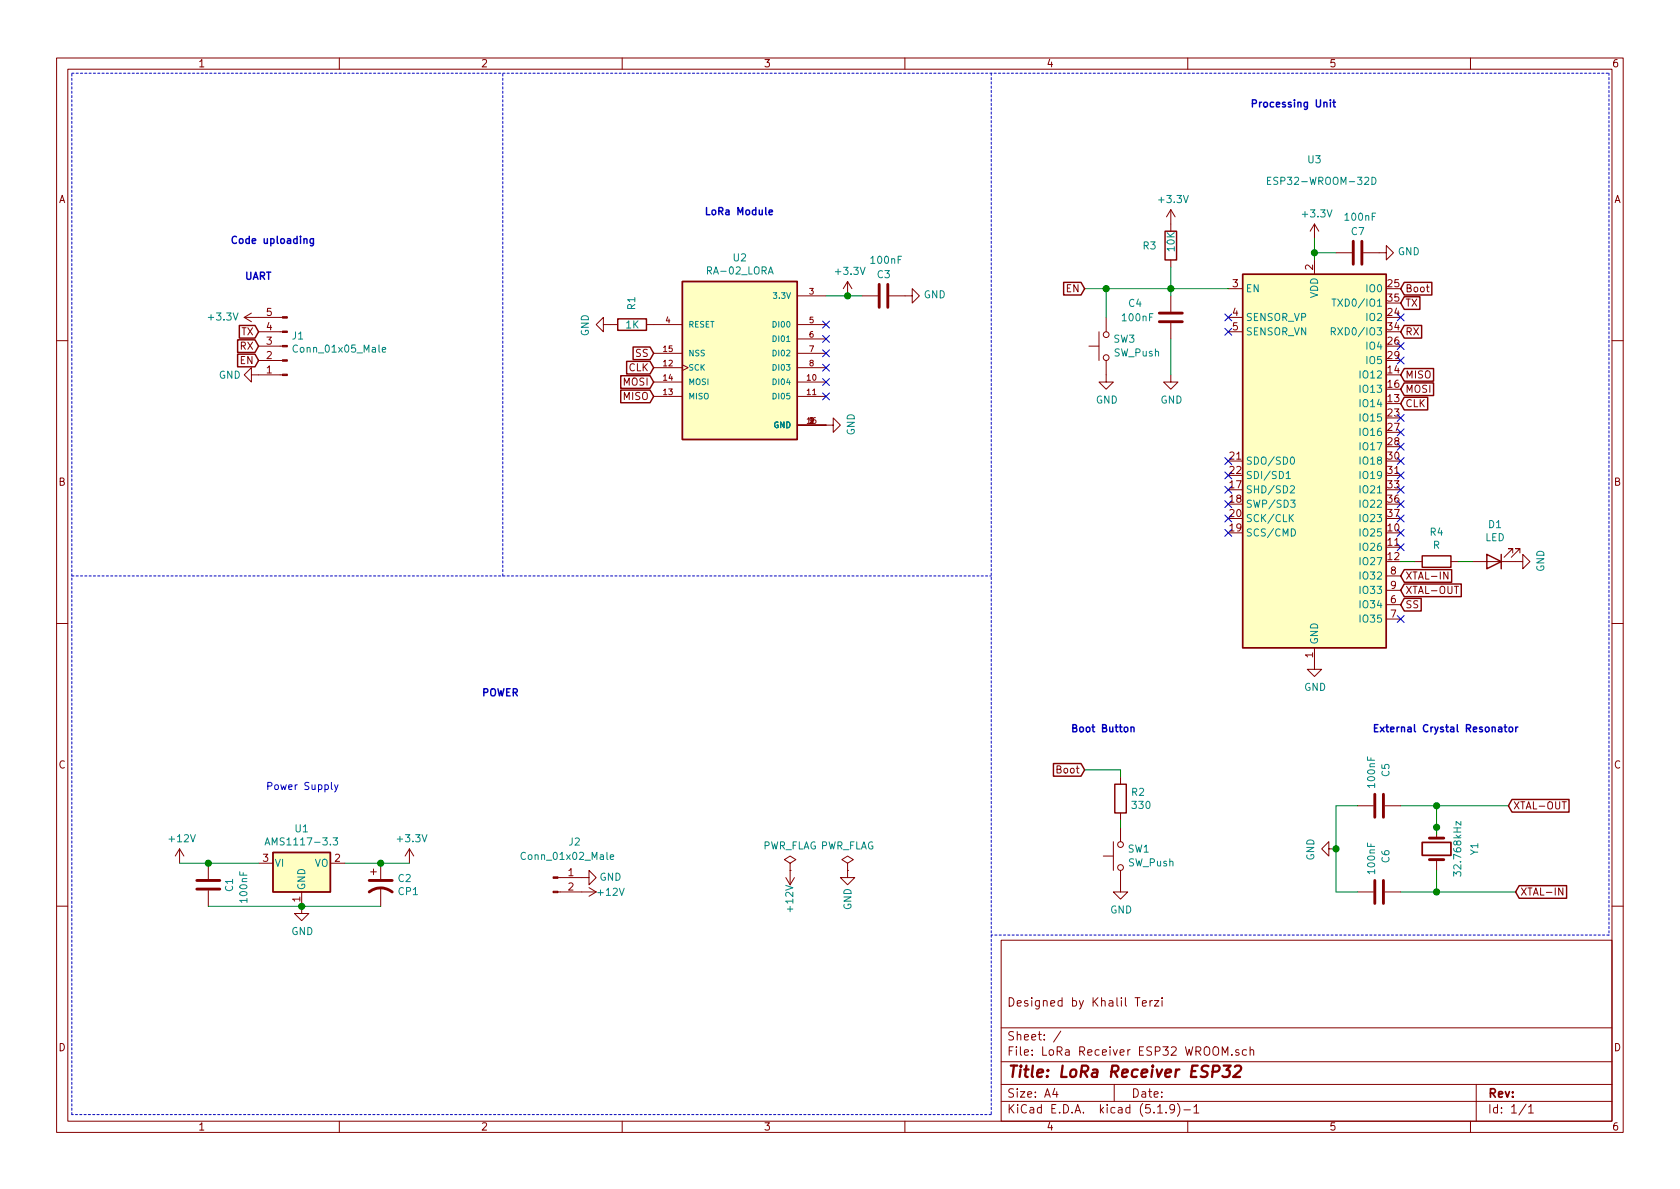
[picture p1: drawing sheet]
EESchema Schematic File Version 4
EELAYER 30 0
EELAYER END
$Descr A4 11693 8268
encoding utf-8
Sheet 1 1
Title "LoRa Receiver ESP32"
Date ""
Rev ""
Comp ""
Comment1 "Designed by Khalil Terzi"
Comment2 ""
Comment3 ""
Comment4 ""
$EndDescr
Text GLabel 9750 2600 2    50   Input ~ 0
MISO
Text GLabel 9750 2700 2    50   Input ~ 0
MOSI
Text GLabel 9750 2800 2    50   Input ~ 0
CLK
Text GLabel 9750 4200 2    50   Input ~ 0
SS
$Comp
L power:GND #PWR020
U 1 1
P 9150 4600
F 0 "#PWR020" H 9150 4350 50  0001 C CNN
F 1 "GND" H 9155 4427 50  0000 C CNN
F 2 "" H 9150 4600 50  0001 C CNN
F 3 "" H 9150 4600 50  0001 C CNN
	1    9150 4600
	1    0    0    -1  
$EndComp
$Comp
L power:+3.3V #PWR019
U 1 1
P 9150 1650
F 0 "#PWR019" H 9150 1500 50  0001 C CNN
F 1 "+3.3V" H 9165 1823 50  0000 C CNN
F 2 "" H 9150 1650 50  0001 C CNN
F 3 "" H 9150 1650 50  0001 C CNN
	1    9150 1650
	1    0    0    -1  
$EndComp
$Comp
L Device:C C4
U 1 1
P 8150 2200
F 0 "C4" H 7850 2300 50  0000 L CNN
F 1 "100nF" H 7800 2200 50  0000 L CNN
F 2 "Capacitor_SMD:C_0402_1005Metric" H 8188 2050 50  0001 C CNN
F 3 "~" H 8150 2200 50  0001 C CNN
	1    8150 2200
	1    0    0    -1  
$EndComp
$Comp
L Device:R R3
U 1 1
P 8150 1700
F 0 "R3" H 7950 1700 50  0000 L CNN
F 1 "10K" V 8150 1650 50  0000 L CNN
F 2 "Resistor_SMD:R_0402_1005Metric" V 8080 1700 50  0001 C CNN
F 3 "~" H 8150 1700 50  0001 C CNN
	1    8150 1700
	1    0    0    -1  
$EndComp
Wire Wire Line
	8150 1850 8150 2000
Connection ~ 8150 2000
Wire Wire Line
	8150 2000 8150 2050
Text GLabel 7550 2000 0    50   Input ~ 0
EN
Wire Wire Line
	8150 2000 8550 2000
$Comp
L power:GND #PWR017
U 1 1
P 8150 2600
F 0 "#PWR017" H 8150 2350 50  0001 C CNN
F 1 "GND" H 8155 2427 50  0000 C CNN
F 2 "" H 8150 2600 50  0001 C CNN
F 3 "" H 8150 2600 50  0001 C CNN
	1    8150 2600
	1    0    0    -1  
$EndComp
Text GLabel 9750 2100 2    50   Input ~ 0
TX
Text GLabel 9750 2300 2    50   Input ~ 0
RX
$Comp
L power:+3.3V #PWR016
U 1 1
P 8150 1550
F 0 "#PWR016" H 8150 1400 50  0001 C CNN
F 1 "+3.3V" H 8165 1723 50  0000 C CNN
F 2 "" H 8150 1550 50  0001 C CNN
F 3 "" H 8150 1550 50  0001 C CNN
	1    8150 1550
	1    0    0    -1  
$EndComp
Wire Wire Line
	9150 1650 9150 1750
$Comp
L Device:C C7
U 1 1
P 9450 1750
F 0 "C7" V 9300 1700 50  0000 L CNN
F 1 "100nF" V 9200 1650 50  0000 L CNN
F 2 "Capacitor_SMD:C_0402_1005Metric" H 9488 1600 50  0001 C CNN
F 3 "~" H 9450 1750 50  0001 C CNN
	1    9450 1750
	0    1    1    0   
$EndComp
$Comp
L power:GND #PWR021
U 1 1
P 9600 1750
F 0 "#PWR021" H 9600 1500 50  0001 C CNN
F 1 "GND" V 9605 1622 50  0000 R CNN
F 2 "" H 9600 1750 50  0001 C CNN
F 3 "" H 9600 1750 50  0001 C CNN
	1    9600 1750
	0    -1   -1   0   
$EndComp
Wire Wire Line
	9300 1750 9150 1750
Connection ~ 9150 1750
Wire Wire Line
	9150 1750 9150 1800
$Comp
L Device:R R4
U 1 1
P 10000 3900
F 0 "R4" V 9793 3900 50  0000 C CNN
F 1 "R" V 9884 3900 50  0000 C CNN
F 2 "Resistor_SMD:R_0402_1005Metric" V 9930 3900 50  0001 C CNN
F 3 "~" H 10000 3900 50  0001 C CNN
	1    10000 3900
	0    1    1    0   
$EndComp
$Comp
L Device:LED D1
U 1 1
P 10400 3900
F 0 "D1" H 10393 3645 50  0000 C CNN
F 1 "LED" H 10393 3736 50  0000 C CNN
F 2 "LED_SMD:LED_0402_1005Metric" H 10400 3900 50  0001 C CNN
F 3 "~" H 10400 3900 50  0001 C CNN
	1    10400 3900
	-1   0    0    1   
$EndComp
Wire Wire Line
	10250 3900 10150 3900
Wire Wire Line
	9850 3900 9750 3900
Wire Notes Line
	11200 500  11200 6500
Wire Notes Line
	11200 6500 6900 6500
Wire Notes Line
	6900 7750 500  7750
Wire Notes Line
	500  7750 500  500 
Text Notes 8700 750  0    50   ~ 10
Processing Unit\n
Text Notes 9550 5100 0    50   ~ 10
External Crystal Resonator
$Comp
L Device:Crystal Y1
U 1 1
P 10000 5900
F 0 "Y1" H 10000 6168 50  0000 C CNN
F 1 "32.768kHz" H 10000 6050 50  0000 C CNN
F 2 "Crystal:Crystal_SMD_3215-2Pin_3.2x1.5mm" H 10000 5900 50  0001 C CNN
F 3 "~" H 10000 5900 50  0001 C CNN
	1    10000 5900
	0    1    1    0   
$EndComp
Text GLabel 10500 5600 2    50   Input ~ 0
XTAL-OUT
Text GLabel 10550 6200 2    50   Input ~ 0
XTAL-IN
Wire Wire Line
	10000 5800 10000 5750
Wire Wire Line
	10000 5600 10500 5600
Wire Wire Line
	10000 6200 10550 6200
Connection ~ 10000 5750
Wire Wire Line
	10000 5750 10000 5600
Wire Wire Line
	10000 6050 10000 6200
$Comp
L Device:C C5
U 1 1
P 9600 5600
F 0 "C5" H 9300 5650 50  0000 L CNN
F 1 "100nF" H 9250 5550 50  0000 L CNN
F 2 "Capacitor_SMD:C_0201_0603Metric" H 9638 5450 50  0001 C CNN
F 3 "~" H 9600 5600 50  0001 C CNN
	1    9600 5600
	0    1    1    0   
$EndComp
$Comp
L Device:C C6
U 1 1
P 9600 6200
F 0 "C6" H 9300 6250 50  0000 L CNN
F 1 "100nF" H 9250 6150 50  0000 L CNN
F 2 "Capacitor_SMD:C_0201_0603Metric" H 9638 6050 50  0001 C CNN
F 3 "~" H 9600 6200 50  0001 C CNN
	1    9600 6200
	0    1    1    0   
$EndComp
Wire Wire Line
	9750 5600 10000 5600
Connection ~ 10000 5600
Wire Wire Line
	9750 6200 10000 6200
Connection ~ 10000 6200
$Comp
L power:GND #PWR018
U 1 1
P 9300 5900
F 0 "#PWR018" H 9300 5650 50  0001 C CNN
F 1 "GND" H 9305 5727 50  0000 C CNN
F 2 "" H 9300 5900 50  0001 C CNN
F 3 "" H 9300 5900 50  0001 C CNN
	1    9300 5900
	0    1    1    0   
$EndComp
Wire Wire Line
	9450 5600 9300 5600
Wire Wire Line
	9300 5600 9300 5900
Wire Wire Line
	9300 6200 9450 6200
Connection ~ 9300 5900
Wire Wire Line
	9300 5900 9300 6200
$Comp
L RA-02_LORA:RA-02_LORA U2
U 1 1
P 5150 2550
F 0 "U2" H 5150 3317 50  0000 C CNN
F 1 "RA-02_LORA" H 5150 3226 50  0000 C CNN
F 2 "footprint:MODULE_RA-02_LORA" H 5150 2550 50  0001 L BNN
F 3 "" H 5150 2550 50  0001 L BNN
F 4 "Ra-02 LoRa" H 5150 2550 50  0001 L BNN "MP"
F 5 "No availability data" H 5150 2550 50  0001 L BNN "Availability"
F 6 "Ra-02 LoRa RF M5Stack Platform Evaluation Expansion Board" H 5150 2550 50  0001 L BNN "Description"
F 7 "AI-Thinker" H 5150 2550 50  0001 L BNN "MF"
F 8 "Package" H 5150 2550 50  0001 L BNN "Package"
F 9 "None" H 5150 2550 50  0001 L BNN "Price"
	1    5150 2550
	1    0    0    -1  
$EndComp
$Comp
L power:+3.3V #PWR011
U 1 1
P 5900 2050
F 0 "#PWR011" H 5900 1900 50  0001 C CNN
F 1 "+3.3V" H 5915 2223 50  0000 C CNN
F 2 "" H 5900 2050 50  0001 C CNN
F 3 "" H 5900 2050 50  0001 C CNN
	1    5900 2050
	1    0    0    -1  
$EndComp
$Comp
L Device:C C3
U 1 1
P 6150 2050
F 0 "C3" V 6000 2000 50  0000 L CNN
F 1 "100nF" V 5900 1950 50  0000 L CNN
F 2 "Capacitor_SMD:C_0402_1005Metric" H 6188 1900 50  0001 C CNN
F 3 "~" H 6150 2050 50  0001 C CNN
	1    6150 2050
	0    1    1    0   
$EndComp
$Comp
L power:GND #PWR013
U 1 1
P 6300 2050
F 0 "#PWR013" H 6300 1800 50  0001 C CNN
F 1 "GND" V 6305 1922 50  0000 R CNN
F 2 "" H 6300 2050 50  0001 C CNN
F 3 "" H 6300 2050 50  0001 C CNN
	1    6300 2050
	0    -1   -1   0   
$EndComp
Wire Wire Line
	5750 2050 5900 2050
Connection ~ 5900 2050
Wire Wire Line
	5900 2050 6000 2050
$Comp
L power:GND #PWR010
U 1 1
P 5750 2950
F 0 "#PWR010" H 5750 2700 50  0001 C CNN
F 1 "GND" H 5755 2777 50  0000 C CNN
F 2 "" H 5750 2950 50  0001 C CNN
F 3 "" H 5750 2950 50  0001 C CNN
	1    5750 2950
	0    -1   -1   0   
$EndComp
Text GLabel 4550 2750 0    50   Input ~ 0
MISO
Text GLabel 4550 2650 0    50   Input ~ 0
MOSI
Text GLabel 4550 2550 0    50   Input ~ 0
CLK
Text GLabel 4550 2450 0    50   Input ~ 0
SS
$Comp
L Device:R R1
U 1 1
P 4400 2250
F 0 "R1" H 4200 2250 50  0000 L CNN
F 1 "1K" V 4400 2200 50  0000 L CNN
F 2 "Resistor_SMD:R_0402_1005Metric" V 4330 2250 50  0001 C CNN
F 3 "~" H 4400 2250 50  0001 C CNN
	1    4400 2250
	0    1    1    0   
$EndComp
$Comp
L power:GND #PWR06
U 1 1
P 4250 2250
F 0 "#PWR06" H 4250 2000 50  0001 C CNN
F 1 "GND" H 4255 2077 50  0000 C CNN
F 2 "" H 4250 2250 50  0001 C CNN
F 3 "" H 4250 2250 50  0001 C CNN
	1    4250 2250
	0    1    1    0   
$EndComp
NoConn ~ 5750 2250
NoConn ~ 5750 2350
NoConn ~ 5750 2450
NoConn ~ 5750 2550
NoConn ~ 5750 2650
NoConn ~ 5750 2750
Text Notes 4900 1500 0    50   ~ 10
LoRa Module\n
Text Notes 3350 4850 0    50   ~ 10
POWER\n
$Comp
L Regulator_Linear:AMS1117-3.3 U1
U 1 1
P 2100 6000
F 0 "U1" H 2100 6242 50  0000 C CNN
F 1 "AMS1117-3.3" H 2100 6151 50  0000 C CNN
F 2 "Package_TO_SOT_SMD:SOT-223-3_TabPin2" H 2100 6200 50  0001 C CNN
F 3 "http://www.advanced-monolithic.com/pdf/ds1117.pdf" H 2200 5750 50  0001 C CNN
	1    2100 6000
	1    0    0    -1  
$EndComp
$Comp
L Device:C C1
U 1 1
P 1450 6150
F 0 "C1" V 1300 6100 50  0000 L CNN
F 1 "100nF" V 1200 6050 50  0000 L CNN
F 2 "Capacitor_SMD:C_0603_1608Metric_Pad1.08x0.95mm_HandSolder" H 1488 6000 50  0001 C CNN
F 3 "~" H 1450 6150 50  0001 C CNN
	1    1450 6150
	-1   0    0    1   
$EndComp
$Comp
L Device:CP1 C2
U 1 1
P 2650 6150
F 0 "C2" H 2765 6196 50  0000 L CNN
F 1 "CP1" H 2765 6105 50  0000 L CNN
F 2 "Capacitor_SMD:C_0603_1608Metric" H 2650 6150 50  0001 C CNN
F 3 "~" H 2650 6150 50  0001 C CNN
	1    2650 6150
	1    0    0    -1  
$EndComp
Wire Wire Line
	1450 6000 1800 6000
Wire Wire Line
	2400 6000 2650 6000
Wire Wire Line
	1450 6300 2100 6300
Connection ~ 2100 6300
Wire Wire Line
	2100 6300 2650 6300
$Comp
L power:+12V #PWR03
U 1 1
P 1250 6000
F 0 "#PWR03" H 1250 5850 50  0001 C CNN
F 1 "+12V" H 1265 6173 50  0000 C CNN
F 2 "" H 1250 6000 50  0001 C CNN
F 3 "" H 1250 6000 50  0001 C CNN
	1    1250 6000
	1    0    0    -1  
$EndComp
$Comp
L power:+3.3V #PWR05
U 1 1
P 2850 6000
F 0 "#PWR05" H 2850 5850 50  0001 C CNN
F 1 "+3.3V" H 2865 6173 50  0000 C CNN
F 2 "" H 2850 6000 50  0001 C CNN
F 3 "" H 2850 6000 50  0001 C CNN
	1    2850 6000
	1    0    0    -1  
$EndComp
Wire Wire Line
	2650 6000 2850 6000
Connection ~ 2650 6000
Wire Wire Line
	1250 6000 1450 6000
Connection ~ 1450 6000
$Comp
L Connector:Conn_01x02_Male J2
U 1 1
P 3850 6100
F 0 "J2" H 4000 6350 50  0000 C CNN
F 1 "Conn_01x02_Male" H 3950 6250 50  0000 C CNN
F 2 "Connector_JST:JST_EH_S2B-EH_1x02_P2.50mm_Horizontal" H 3850 6100 50  0001 C CNN
F 3 "~" H 3850 6100 50  0001 C CNN
	1    3850 6100
	1    0    0    -1  
$EndComp
$Comp
L power:+12V #PWR07
U 1 1
P 4050 6200
F 0 "#PWR07" H 4050 6050 50  0001 C CNN
F 1 "+12V" V 4050 6400 50  0000 C CNN
F 2 "" H 4050 6200 50  0001 C CNN
F 3 "" H 4050 6200 50  0001 C CNN
	1    4050 6200
	0    1    1    0   
$EndComp
$Comp
L power:GND #PWR08
U 1 1
P 4050 6100
F 0 "#PWR08" H 4050 5850 50  0001 C CNN
F 1 "GND" V 4050 5900 50  0000 C CNN
F 2 "" H 4050 6100 50  0001 C CNN
F 3 "" H 4050 6100 50  0001 C CNN
	1    4050 6100
	0    -1   -1   0   
$EndComp
$Comp
L power:GND #PWR04
U 1 1
P 2100 6300
F 0 "#PWR04" H 2100 6050 50  0001 C CNN
F 1 "GND" H 2105 6127 50  0000 C CNN
F 2 "" H 2100 6300 50  0001 C CNN
F 3 "" H 2100 6300 50  0001 C CNN
	1    2100 6300
	1    0    0    -1  
$EndComp
$Comp
L power:PWR_FLAG #FLG01
U 1 1
P 5500 6050
F 0 "#FLG01" H 5500 6125 50  0001 C CNN
F 1 "PWR_FLAG" H 5500 6223 50  0000 C CNN
F 2 "" H 5500 6050 50  0001 C CNN
F 3 "~" H 5500 6050 50  0001 C CNN
	1    5500 6050
	1    0    0    -1  
$EndComp
$Comp
L power:PWR_FLAG #FLG02
U 1 1
P 5900 6050
F 0 "#FLG02" H 5900 6125 50  0001 C CNN
F 1 "PWR_FLAG" H 5900 6223 50  0000 C CNN
F 2 "" H 5900 6050 50  0001 C CNN
F 3 "~" H 5900 6050 50  0001 C CNN
	1    5900 6050
	1    0    0    -1  
$EndComp
$Comp
L power:+12V #PWR09
U 1 1
P 5500 6050
F 0 "#PWR09" H 5500 5900 50  0001 C CNN
F 1 "+12V" V 5500 6250 50  0000 C CNN
F 2 "" H 5500 6050 50  0001 C CNN
F 3 "" H 5500 6050 50  0001 C CNN
	1    5500 6050
	-1   0    0    1   
$EndComp
$Comp
L power:GND #PWR012
U 1 1
P 5900 6050
F 0 "#PWR012" H 5900 5800 50  0001 C CNN
F 1 "GND" V 5900 5850 50  0000 C CNN
F 2 "" H 5900 6050 50  0001 C CNN
F 3 "" H 5900 6050 50  0001 C CNN
	1    5900 6050
	1    0    0    -1  
$EndComp
Text Notes 1850 5500 0    50   ~ 0
Power Supply
Text GLabel 1800 2300 0    50   Input ~ 0
TX
Text GLabel 1800 2400 0    50   Input ~ 0
RX
$Comp
L power:GND #PWR01
U 1 1
P 1800 2600
F 0 "#PWR01" H 1800 2350 50  0001 C CNN
F 1 "GND" V 1800 2400 50  0000 C CNN
F 2 "" H 1800 2600 50  0001 C CNN
F 3 "" H 1800 2600 50  0001 C CNN
	1    1800 2600
	0    1    1    0   
$EndComp
$Comp
L power:+3.3V #PWR02
U 1 1
P 1800 2200
F 0 "#PWR02" H 1800 2050 50  0001 C CNN
F 1 "+3.3V" V 1800 2450 50  0000 C CNN
F 2 "" H 1800 2200 50  0001 C CNN
F 3 "" H 1800 2200 50  0001 C CNN
	1    1800 2200
	0    -1   -1   0   
$EndComp
Text Notes 7450 5100 0    50   ~ 10
Boot Button\n
$Comp
L power:GND #PWR015
U 1 1
P 7700 2600
F 0 "#PWR015" H 7700 2350 50  0001 C CNN
F 1 "GND" H 7705 2427 50  0000 C CNN
F 2 "" H 7700 2600 50  0001 C CNN
F 3 "" H 7700 2600 50  0001 C CNN
	1    7700 2600
	1    0    0    -1  
$EndComp
$Comp
L RF_Module:ESP32-WROOM-32D U3
U 1 1
P 9150 3200
F 0 "U3" H 9150 5300 50  0000 C CNN
F 1 "ESP32-WROOM-32D" H 9200 5150 50  0000 C CNN
F 2 "RF_Module:ESP32-WROOM-32" H 9150 1700 50  0001 C CNN
F 3 "https://www.espressif.com/sites/default/files/documentation/esp32-wroom-32d_esp32-wroom-32u_datasheet_en.pdf" H 8850 3250 50  0001 C CNN
	1    9150 3200
	1    0    0    -1  
$EndComp
NoConn ~ 8550 3200
NoConn ~ 8550 3300
NoConn ~ 8550 3400
NoConn ~ 8550 3500
NoConn ~ 8550 3600
NoConn ~ 8550 3700
$Comp
L Connector:Conn_01x05_Male J1
U 1 1
P 2000 2400
F 0 "J1" H 1972 2332 50  0000 R CNN
F 1 "Conn_01x05_Male" H 1972 2423 50  0000 R CNN
F 2 "Connector_PinHeader_2.54mm:PinHeader_1x05_P2.54mm_Vertical" H 2000 2400 50  0001 C CNN
F 3 "~" H 2000 2400 50  0001 C CNN
	1    2000 2400
	-1   0    0    1   
$EndComp
Text GLabel 1800 2500 0    50   Input ~ 0
EN
Text GLabel 9750 2000 2    50   Input ~ 0
Boot
Wire Wire Line
	7700 2000 7700 2200
Wire Wire Line
	7700 2000 8150 2000
Wire Wire Line
	7550 2000 7700 2000
Connection ~ 7700 2000
Wire Wire Line
	8150 2600 8150 2350
NoConn ~ 8550 2200
NoConn ~ 8550 2300
$Comp
L power:GND #PWR014
U 1 1
P 7800 6150
F 0 "#PWR014" H 7800 5900 50  0001 C CNN
F 1 "GND" H 7805 5977 50  0000 C CNN
F 2 "" H 7800 6150 50  0001 C CNN
F 3 "" H 7800 6150 50  0001 C CNN
	1    7800 6150
	1    0    0    -1  
$EndComp
Text GLabel 7550 5350 0    50   Input ~ 0
Boot
$Comp
L Device:R R2
U 1 1
P 7800 5550
F 0 "R2" H 7870 5596 50  0000 L CNN
F 1 "330" H 7870 5505 50  0000 L CNN
F 2 "Resistor_SMD:R_0402_1005Metric" V 7730 5550 50  0001 C CNN
F 3 "~" H 7800 5550 50  0001 C CNN
	1    7800 5550
	1    0    0    -1  
$EndComp
Wire Wire Line
	7550 5350 7800 5350
Wire Wire Line
	7800 5350 7800 5400
Wire Wire Line
	7800 5700 7800 5750
Text GLabel 9750 4100 2    50   Input ~ 0
XTAL-OUT
Text GLabel 9750 4000 2    50   Input ~ 0
XTAL-IN
Text Notes 1700 1950 0    50   ~ 10
UART
NoConn ~ 9750 3300
NoConn ~ 9750 3200
NoConn ~ 9750 3100
NoConn ~ 9750 3000
NoConn ~ 9750 3400
NoConn ~ 9750 3500
NoConn ~ 9750 3600
NoConn ~ 9750 3700
NoConn ~ 9750 4300
NoConn ~ 9750 2200
NoConn ~ 9750 2400
NoConn ~ 9750 2500
$Comp
L Switch:SW_Push SW1
U 1 1
P 7800 5950
F 0 "SW1" V 7846 5902 50  0000 R CNN
F 1 "SW_Push" V 7750 5900 50  0000 R CNN
F 2 "Button_Switch_SMD:SW_SPST_TL3342" H 7800 6150 50  0001 C CNN
F 3 "~" H 7800 6150 50  0001 C CNN
	1    7800 5950
	0    -1   -1   0   
$EndComp
$Comp
L Switch:SW_Push SW3
U 1 1
P 7700 2400
F 0 "SW3" V 7746 2352 50  0000 R CNN
F 1 "SW_Push" V 7650 2350 50  0000 R CNN
F 2 "Button_Switch_SMD:SW_SPST_TL3342" H 7700 2600 50  0001 C CNN
F 3 "~" H 7700 2600 50  0001 C CNN
	1    7700 2400
	0    -1   -1   0   
$EndComp
$Comp
L power:GND #PWR022
U 1 1
P 10550 3900
F 0 "#PWR022" H 10550 3650 50  0001 C CNN
F 1 "GND" H 10555 3727 50  0000 C CNN
F 2 "" H 10550 3900 50  0001 C CNN
F 3 "" H 10550 3900 50  0001 C CNN
	1    10550 3900
	0    -1   -1   0   
$EndComp
NoConn ~ 9750 2900
NoConn ~ 9750 3800
Text Notes 1600 1700 0    50   ~ 10
Code uploading
Wire Notes Line
	500  500  11200 500 
Wire Notes Line
	500  4000 6900 4000
Wire Notes Line
	6900 500  6900 7750
Wire Notes Line
	3500 4000 3500 500 
$EndSCHEMATC
